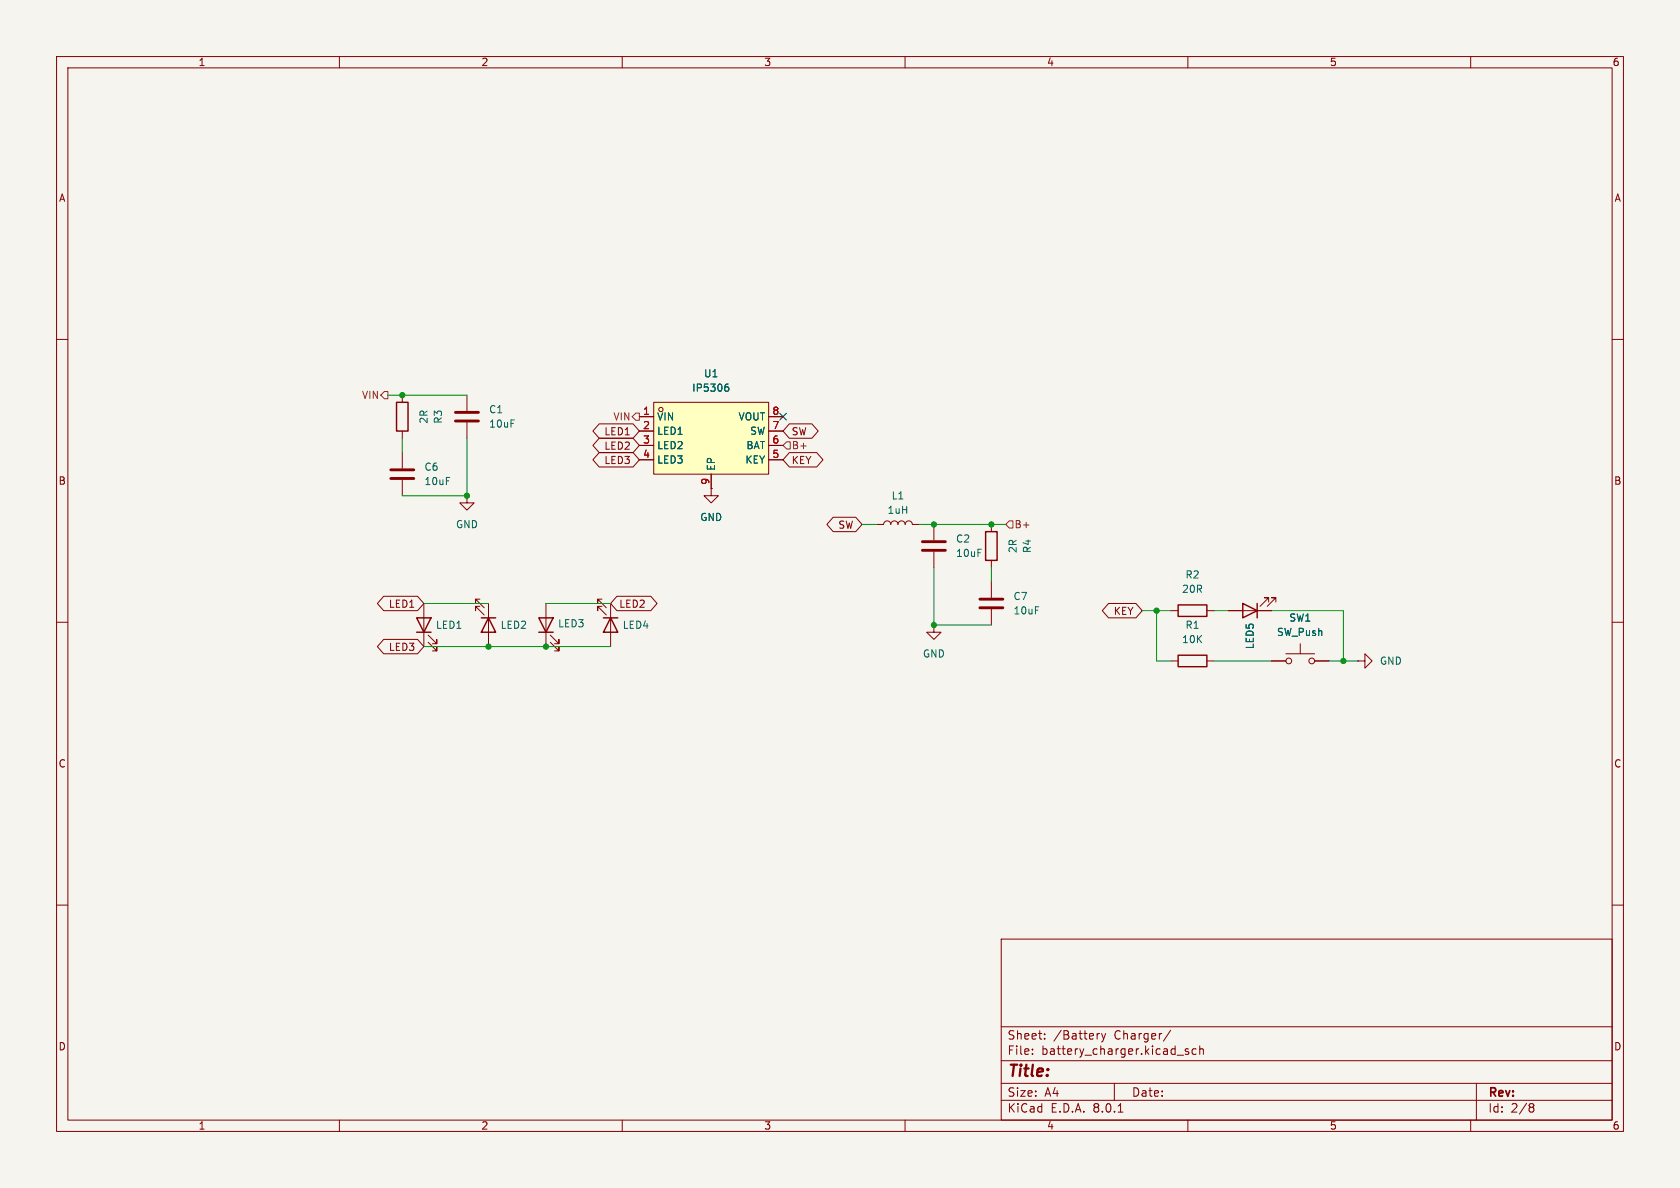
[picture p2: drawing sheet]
<svg xmlns="http://www.w3.org/2000/svg" width="297mm" height="210mm" viewBox="0 0 297 210" stroke-linecap="round" stroke-linejoin="round" font-family="sans-serif">
<path d="M0 0h297v210h-297z" fill="#f5f4ef" stroke="#f5f4ef" stroke-width=".18"/>
<g fill="none" stroke="#840000" stroke-width=".18">
<path d="M10 10h277v190h-277zM12 12h273v186h-273zM60 10v2M110 10v2M160 10v2M210 10v2M260 10v2M10 60h2M285 60h2M71.1 69.9v1.2M71.1 76.2v1.3M82.5 69.9v2.7"/>
<path d="M82.5 74.7v2.8M71.1 80v2.8M71.1 84.8v2.8M82.5 87.6v1.3h1.3l-1.3 1.3-1.2-1.3h1.2M82.5 87.6h.1M154.9 92.7h1.3a.64 .64 0 0 1 .6-.6 .64 .64 0 0 1 .7 .6 .64 .64 0 0 1 .6-.6 .64 .64 0 0 1 .6 .6 .64 .64 0 0 1 .7-.6 .64 .64 0 0 1 .6 .6 .64 .64 0 0 1 .7-.6 .64 .64 0 0 1 .6 .6h1.3M165.1 92.7v2.8M165.1 97.5v2.8M175.3 92.7v1.3M175.3 99.1v1.2M10 110h2M74.9 106.7v7.6"/>
<path d="M75.7 113.5l1.5 1.6v-.8v.8h-.7M75.7 112.3l1.5 1.5v-.8v.8h-.7M84.8 105.9h-.7v.8v-.8l1.5 1.5M84.8 107.2h-.7v.8v-.8l1.5 1.5M86.4 106.7v7.6M96.5 106.7v7.6M97.3 113.5l1.5 1.6v-.8v.8h-.8M97.3 112.3l1.5 1.5v-.8v.8h-.8M106.4 105.9h-.7v.8v-.8l1.5 1.5M106.4 107.2h-.7v.8v-.8l1.5 1.5M107.9 106.7v7.6M165.1 110.5v1.3h1.3l-1.3 1.2-1.3-1.2h1.3"/>
<path d="M165.1 110.5h.1M175.3 102.9v2.8M175.3 107.7v2.8M207 108h1.3M207 116.8h1.3M213.4 108h1.2M213.4 116.8h1.2M217.2 108h7.6M224.3 106.4v-.7h-.8h.8l-1.5 1.5M225.6 106.4v-.7h-.8h.8l-1.6 1.5M240 116.8h1.3v-1.2l1.3 1.2-1.3 1.3v-1.3M240 116.8h.1"/>
<path d="M285 110h2M10 160h2M285 160h2M177 166h108v32h-108zM60 198v2M110 198v2M160 198v2M177 194.5h108M177 191.5h108M177 187.5h108M177 181.5h108M182.5 186.3v.1"/>
<path d="M182.5 185.5v.1M184.7 183.6v.1M184.7 182.8v.1M194.4 182.7l-.3 .1M194.7 182.7l.4 1M195.1 183.7l-.1 .4-.3 .1M195.5 182.7l-.4 1M197 191.5v3M197.7 196.6h.8M207 182.1l-1.3 2M208.1 186.5h1.1M210 198v2"/>
<path d="M210.1 185.5l-.4-.1-.2 .2 .1 .2 .5 .2v.3h-.6M211.5 185.5l-.5-.1-.3 .3v.4l.2 .2h.6M212.1 185.5l.2-.1 .4 .1v.9M212.1 184.9v1.5M260 198v2M261 191.5v6.5M270.6 195.1h.3l.3 .3-.3 .3M270.6 195.7h.3M270.9 195.7l.2 .2 .1 .4-.3 .3h-.3"/>
</g>
<g fill="none" stroke="#840000" stroke-width=".25">
<path d="M70.1 71.1h2v5.1h-2zM174.2 94h2.1v5.1h-2.1zM73.7 109.2h2.5l-1.3 2.6zM73.7 111.8h2.5M85.1 109.2h2.5M86.4 109.2l1.2 2.6h-2.5zM95.2 109.2h2.6l-1.3 2.6zM95.2 111.8h2.6M106.7 109.2h2.5M107.9 109.2l1.3 2.6h-2.5zM208.3 106.9h5.1v2.1h-5.1zM208.3 115.8h5.1v2.1h-5.1z"/>
<path d="M219.7 106.7l2.5 1.3-2.5 1.2zM222.2 106.7v2.5"/>
</g>
<path d="M80.5 74.4h4.1M80.5 72.9h4.1M69.1 84.6h4.1M69.1 83.1h4.1M163.1 97.3h4M163.1 95.8h4M173.2 107.4h4.1M173.2 105.9h4.1" fill="none" stroke="#840000" stroke-width=".51"/>
<path d="M115.6 71.1h20.3v12.7h-20.3z" fill="#ffffc2"/>
<g fill="none" stroke="#840000" stroke-width=".18">
<path d="M105.9 74.9h6l1.1 1.3-1.1 1.3h-6l-1.1-1.3zM105.9 77.5h6l1.1 1.2-1.1 1.3h-6l-1.1-1.3zM113 73.7h2.6M113 76.2h2.6M113 78.7h2.6M115.6 71.1h20.3v12.7h-20.3zM135.9 73.7h2.5M135.9 76.2h2.5M135.9 78.7h2.5M139.5 74.9h4l1.1 1.3-1.1 1.3h-4l-1.1-1.3zM105.9 80h6l1.1 1.3-1.1 1.3h-6l-1.1-1.3zM113 81.3h2.6"/>
<path d="M125.7 86.4v1.2h1.3l-1.3 1.3-1.2-1.3h1.2M125.7 86.4h.1M125.7 83.8v2.6M135.9 81.3h2.5M139.5 80h4.9l1.1 1.3-1.1 1.3h-4.9l-1.1-1.3zM147.3 91.4h4l1.1 1.3-1.1 1.3h-4l-1.1-1.3zM67.8 113h6l1.1 1.3-1.1 1.3h-6l-1.1-1.3zM67.8 105.4h6l1.1 1.3-1.1 1.3h-6l-1.1-1.3zM109.1 105.4h6l1.1 1.3-1.1 1.3h-6l-1.2-1.3zM196 106.7h4.8l1.1 1.3-1.1 1.2h-4.8l-1.1-1.2zM217.2 108h2.5M222.2 108h2.6"/>
<path d="M224.8 116.8h2.5M227.3 115.6h5.1M229.9 113.8v1.8M232.4 116.8h2.5"/>
<circle cx="116.8" cy="72.4" r=".38"/>
<circle cx="227.8" cy="116.8" r=".51"/>
<circle cx="231.9" cy="116.8" r=".51"/>
</g>
<path d="M128.4 68.4h.3l.1 .2v.4l-.4 .2M128.7 67.9l-.3 .1" fill="none" stroke="#006464" stroke-width=".18"/>
<path d="M67.3 69.9l.6-.7h.7v1.3h-.7zM112.4 73h.6v1.3h-.6l-.6-.6zM139.1 78.1h.6v1.3h-.6l-.7-.7zM177.8 92.7l.6-.6h.7v1.2h-.7z" fill="none" stroke="#725600" stroke-width=".18"/>
<g fill="none" stroke="#009600" stroke-width=".18">
<path d="M68.6 69.9h13.9M71.1 77.5v2.5M82.5 77.5v10.1h-11.4M152.4 92.7h2.5M162.6 92.7h15.2M74.9 114.3h33M74.9 106.7h11.5M96.5 106.7h11.4M165.1 100.3v10.2h10.2M175.3 100.3v2.6M201.9 108h5.1M204.5 108v8.8h2.5"/>
<path d="M214.6 108h2.6M214.6 116.8h10.2M224.8 108h12.7v8.8M234.9 116.8h5.1"/>
</g>
<path d="M137.8 73.1l1.2 1.2M139 73.1l-1.2 1.2" fill="none" stroke="#000084" stroke-width=".18"/>
<g fill="#009600" stroke="#009600" stroke-width=".18">
<circle cx="71.1" cy="69.9" r=".46"/>
<circle cx="96.5" cy="114.3" r=".46"/>
<circle cx="86.4" cy="114.3" r=".46"/>
<circle cx="82.5" cy="87.6" r=".46"/>
<circle cx="165.1" cy="110.5" r=".46"/>
<circle cx="237.5" cy="116.8" r=".46"/>
<circle cx="204.5" cy="108" r=".46"/>
<circle cx="175.3" cy="92.7" r=".46"/>
<circle cx="165.1" cy="92.7" r=".46"/>
</g>
<text font-size="2.8" fill="#840000" x="178" y="190.9">Title:</text>
<g font-size="2.1" fill="#840000">
<text x="178" y="184">Sheet:</text>
<text x="186.2" y="184">/Battery</text>
<text x="197" y="184">Charger/</text>
<text x="178" y="186.7">File:</text>
<text x="184.1" y="186.7">battery_charger.kicad_sch</text>
<text x="178" y="196.9">KiCad</text>
<text x="178" y="194.1">Size:</text>
<text x="184.7" y="194.1">A4</text>
<text x="185.7" y="196.9">E.D.A.</text>
<text x="193.3" y="196.9">8.0.1</text>
<text x="200" y="194.1">Date:</text>
<text x="263" y="194.3">Rev:</text>
<text x="263" y="196.9">Id:</text>
<text x="267.1" y="196.9">2/8</text>
</g>
<g font-size="1.8" fill="#840000">
<text x="35" y="11.9">1</text>
<text x="85" y="11.9">2</text>
<text x="135" y="11.9">3</text>
<text x="185" y="11.9">4</text>
<text x="235" y="11.9">5</text>
<text x="285" y="11.9">6</text>
<text x="10.3" y="35.9">A</text>
<text x="285.3" y="35.9">A</text>
<text x="106.7" y="77.2">LED1</text>
<text x="139.9" y="77.2">SW</text>
<text x="106.7" y="79.7">LED2</text>
<text x="106.7" y="82.2">LED3</text>
<text x="139.9" y="82.2">KEY</text>
<text x="10.3" y="85.9">B</text>
<text x="285.3" y="85.9">B</text>
<text x="148.1" y="93.7">SW</text>
<text x="68.6" y="107.6">LED1</text>
<text x="109.4" y="107.6">LED2</text>
<text x="196.8" y="108.9">KEY</text>
<text x="68.6" y="115.3">LED3</text>
<text x="10.3" y="135.9">C</text>
<text x="285.3" y="135.9">C</text>
<text x="10.3" y="185.9">D</text>
<text x="285.3" y="185.9">D</text>
<text x="35" y="199.9">1</text>
<text x="85" y="199.9">2</text>
<text x="135" y="199.9">3</text>
<text x="185" y="199.9">4</text>
<text x="235" y="199.9">5</text>
<text x="285" y="199.9">6</text>
</g>
<g font-size="1.8" fill="#725600">
<text x="63.9" y="70.7">VIN</text>
<text x="108.3" y="74.5">VIN</text>
<text x="139.9" y="79.6">B+</text>
<text x="179.3" y="93.6">B+</text>
</g>
<g font-size="1.8" fill="#006464">
<text x="122.3" y="69.4">IP5306</text>
<text x="124.4" y="66.9">U1</text>
<text x="75.8" y="75" transform="rotate(-90 75.8 75)">2R</text>
<text x="78.3" y="75" transform="rotate(-90 78.3 75)">R3</text>
<text x="86.4" y="73.3">C1</text>
<text x="86.4" y="75.8">10uF</text>
<text x="116.1" y="74.5">VIN</text>
<text x="116.1" y="77.1">LED1</text>
<text x="130.5" y="74.5">VOUT</text>
<text x="132.5" y="77.1">SW</text>
<text x="74.9" y="83.4">C6</text>
<text x="116.1" y="79.6">LED2</text>
<text x="116.1" y="82.1">LED3</text>
<text x="126.6" y="83.3" transform="rotate(-90 126.6 83.3)">EP</text>
<text x="131.7" y="82.1">KEY</text>
<text x="131.9" y="79.6">BAT</text>
<text x="74.9" y="86">10uF</text>
<text x="157.5" y="88.5">L1</text>
<text x="80.5" y="93.6">GND</text>
<text x="123.7" y="92.3">GND</text>
<text x="156.8" y="91">1uH</text>
<text x="168.9" y="96.1">C2</text>
<text x="168.9" y="98.7">10uF</text>
<text x="179.9" y="97.9" transform="rotate(-90 179.9 97.9)">2R</text>
<text x="182.5" y="97.9" transform="rotate(-90 182.5 97.9)">R4</text>
<text x="179.1" y="106.3">C7</text>
<text x="208.9" y="105">20R</text>
<text x="209.5" y="102.5">R2</text>
<text x="77" y="111.4">LED1</text>
<text x="88.4" y="111.4">LED2</text>
<text x="98.6" y="111.1">LED3</text>
<text x="110" y="111.4">LED4</text>
<text x="179.1" y="108.8">10uF</text>
<text x="208.9" y="113.9">10K</text>
<text x="209.5" y="111.4">R1</text>
<text x="225.7" y="112.6">SW_Push</text>
<text x="227.8" y="110.1">SW1</text>
<text x="163.1" y="116.4">GND</text>
<text x="221.8" y="114.9" transform="rotate(-90 221.8 114.9)">LED5</text>
<text x="243.8" y="117.7">GND</text>
</g>
<g font-size="1.8" fill="#a90000">
<text x="113.6" y="73.4">1</text>
<text x="113.6" y="75.9">2</text>
<text x="136.5" y="75.9">7</text>
<text x="136.5" y="73.4">8</text>
<text x="113.6" y="78.5">3</text>
<text x="113.6" y="81">4</text>
<text x="136.5" y="81">5</text>
<text x="136.5" y="78.5">6</text>
<text x="125.5" y="85.8" transform="rotate(-90 125.5 85.8)">9</text>
</g>
</svg>
